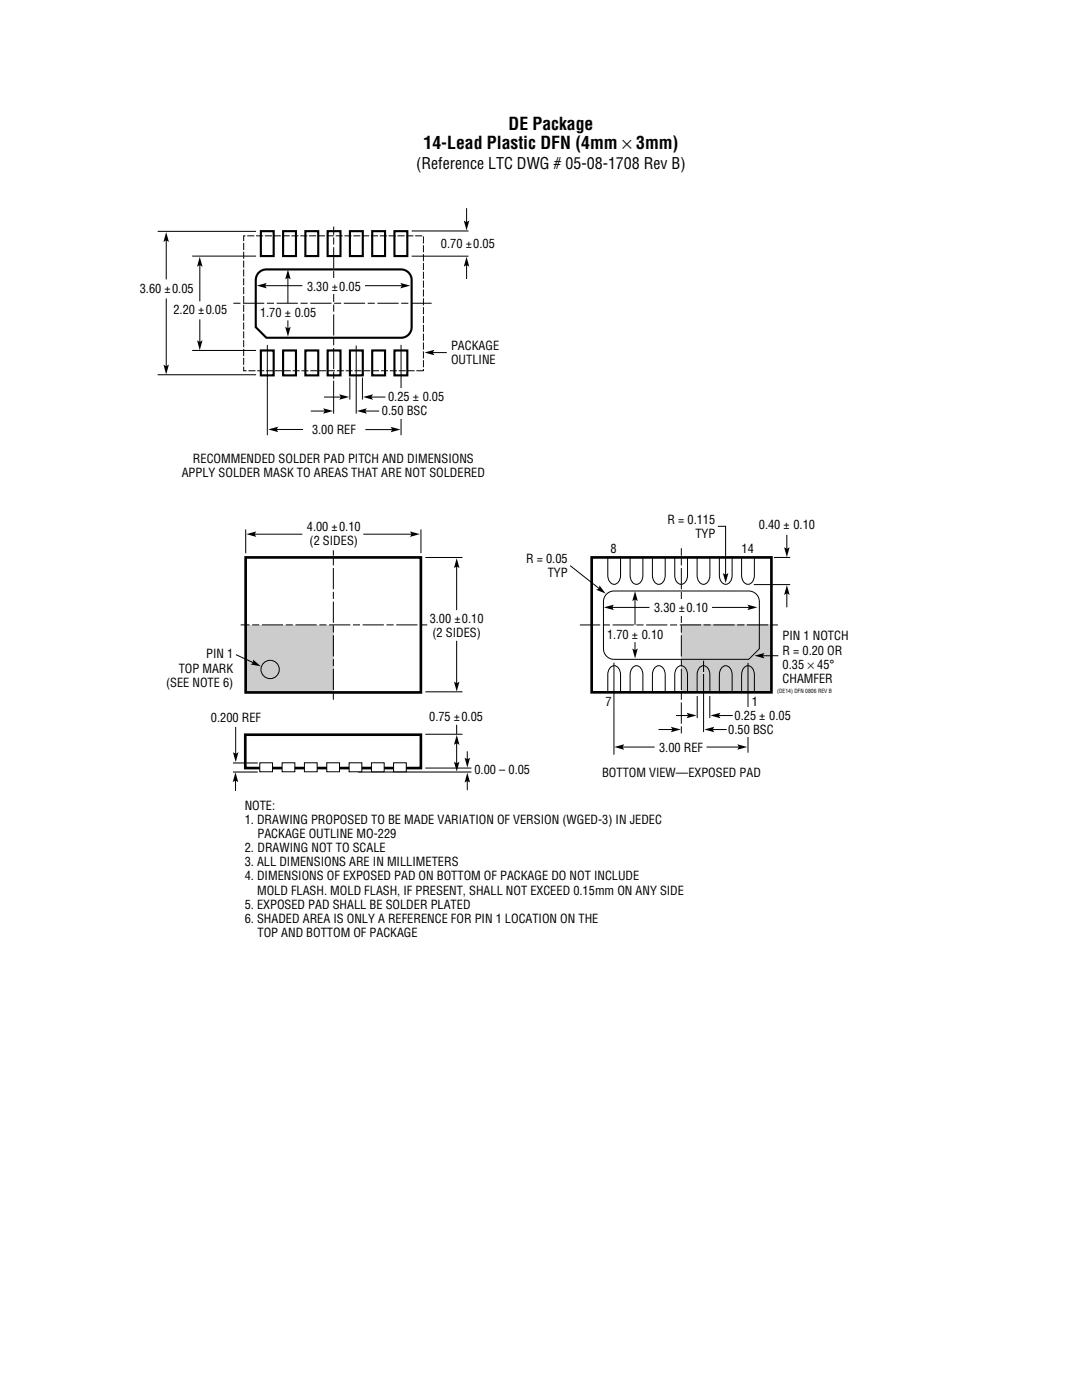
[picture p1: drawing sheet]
<svg xmlns="http://www.w3.org/2000/svg" width="216mm" height="279mm" viewBox="0 0 216 279" stroke-linecap="round" stroke-linejoin="round" font-family="sans-serif">
<g fill="#ccc">
<path d="M49 124.7h17.5v13.5h-17.5z"/>
<path d="M136 124.7h17.9v13.4h-17.9z"/>
</g>
<g fill="none" stroke="#000" stroke-width=".2">
<path d="M52.6 57h7.7M57.4 55.2v5.3M72.8 57h7.7M57.4 63.9v1.9M49 105.7v4.7M50.5 106.6h9.8M72.5 106.6h9.9M84 105.7v4.7M91.1 112.8v9M113.8 112.9l6 4.7M126.7 119.4v5.3M143.2 105h1.6v10"/>
<path d="M150.4 116.7h7.3M154.4 111.2h3.3M157 106.7v3.1M157 118.1v3.1M47.1 130.6l3.7 1.8M91.1 127.9v8.7M121.9 121.2h7.7M126.7 128.1v1.9M139.1 138.9v4.4M140.4 131.9v14.2M141.6 138.9v4.4M142.1 121.2h7.6"/>
<path d="M47 155.5v2.4M47 145.1v5.6M71.5 154.1h22.6M91.1 144.6v1.9M91.1 147.9v4.6M93.2 149.9v1.9M93.2 155.6v2.1M124 149.1h6.6M131.4 145.6h3M134.9 142.8h2.7M141 149.1h6.7M141.9 145.6h3.1"/>
<path d="M143.2 142.8h3"/>
<circle cx="53.9" cy="133.6" r="1.83"/>
</g>
<g fill="#000">
<path d="M51.2 57l2-.5-.3 .5 .3 .6zM57.5 53.8l.5 2-.5-.4-.6 .4zM79.9 56.5l2 .5-2 .6 .3-.6zM56.9 65.2l.6 .3 .5-.3-.5 2zM49.2 106.6l1.9-.5-.3 .5 .3 .5zM81.8 106.1l2 .5-2 .5 .3-.5zM91.1 111.4l.6 2-.6-.4-.5 .4zM119.6 116.8l1.3 1.7-1.9-.8 .5-.2zM126.7 118l.6 2-.6-.4-.5 .4zM144.2 114.4l.6 .3 .5-.3-.5 2zM156.5 109.2l.5 .3 .6-.3-.6 2zM157 116.8l.6 1.9-.6-.3-.5 .3z"/>
<path d="M50.5 131.6l1.5 1.4-2-.4 .5-.3zM90.6 136l.5 .4 .6-.4-.6 2zM120.5 121.2l2-.5-.3 .5 .3 .6zM126.2 129.4l.5 .3 .6-.3-.6 2zM149.1 120.7l2 .5-2 .6 .4-.6zM47 154.1l.5 2-.5-.3-.6 .3zM46.5 150.1l.5 .3 .6-.3-.6 2zM90.6 152l.5 .3 .6-.3-.6 2zM91.1 146.7l.6 1.9-.6-.3-.5 .3zM92.7 151.2l.6 .3 .5-.3-.5 2zM93.3 154.2l.5 2-.5-.3-.6 .3zM122.6 149.1l1.9-.6-.3 .6 .3 .5z"/>
<path d="M133.9 145l1.9 .6-1.9 .5 .3-.5zM137 142.3l2 .5-2 .5 .3-.5zM140.5 145.6l2-.6-.3 .6 .3 .5zM141.8 142.8l1.9-.5-.3 .5 .3 .5zM147.1 148.5l2 .6-2 .5 .3-.5z"/>
</g>
<path d="M49 111.2h35v27h-35z" fill="none" stroke="#000" stroke-width=".53"/>
<path d="M66.5 139.6v-29.8M85.2 124.7h-37.2M155.2 124.7h-39.5M136 146.4v-37" fill="none" stroke="#000" stroke-width=".2" stroke-dasharray="1.4 .5 4.2 .5" stroke-linecap="butt"/>
<path d="M139.5 134.1h1.7v.3h-1.7z" fill="#d1d2d4"/>
<path d="M118.1 111.2h35.8v27h-35.8zM48.9 146.6h35.1v6.7h-35.1z" fill="none" stroke="#000" stroke-width=".53"/>
<g fill="none" stroke="#000" stroke-width=".2">
<path d="M84.9 111.3h7.4M121.3 111.3v3.5a1.41 1.41 0 0 0 1.7 1.7 1.85 1.85 0 0 0 .8-1.7v-3.5M125.7 111.3v3.5a1.41 1.41 0 0 0 1.7 1.7 1.85 1.85 0 0 0 .9-1.7v-3.5M130.2 111.3v3.5a1.41 1.41 0 0 0 1.7 1.7 1.85 1.85 0 0 0 .8-1.7v-3.5M134.6 111.3v3.5a1.41 1.41 0 0 0 1.7 1.7 1.85 1.85 0 0 0 .9-1.7v-3.5M139.1 111.3v3.5a1.41 1.41 0 0 0 1.7 1.7 1.85 1.85 0 0 0 .8-1.7v-3.5M143.5 111.3v3.5a1.41 1.41 0 0 0 1.7 1.7 1.85 1.85 0 0 0 .9-1.7v-3.5M148 111.3v3.5a1.41 1.41 0 0 0 1.7 1.7 1.85 1.85 0 0 0 .8-1.7v-3.5M84.9 138.1h7.4M121.3 138.1v-3.4a1.41 1.41 0 0 1 1.7-1.8 1.85 1.85 0 0 1 .8 1.8v3.4M122.5 132.2v18.4M125.7 138.1v-3.4a1.41 1.41 0 0 1 1.7-1.8 1.85 1.85 0 0 1 .9 1.8v3.4"/>
<path d="M130.2 138.1v-3.4a1.41 1.41 0 0 1 1.7-1.8 1.85 1.85 0 0 1 .8 1.8v3.4M134.6 138.1v-3.4a1.41 1.41 0 0 1 1.7-1.8 1.85 1.85 0 0 1 .9 1.8v3.4M139.1 138.1v-3.4a1.41 1.41 0 0 1 1.7-1.8 1.85 1.85 0 0 1 .8 1.8v3.4M143.5 138.1v-3.4a1.41 1.41 0 0 1 1.7-1.8 1.85 1.85 0 0 1 .9 1.8v3.4M148 138.1v-3.4a1.41 1.41 0 0 1 1.7-1.8 1.85 1.85 0 0 1 .8 1.8v3.4M149.3 132.3v17.9M46.5 154.1h4.9M46.5 152.3h4.9M84.9 146.5h7.4M84.9 153.3h9.2"/>
</g>
<path d="M151.2 141.3h.8v5.9h-.8z" fill="#fff"/>
<path d="M121 118.6l1-.6 .5-.1h26.9a2.12 2.12 0 0 1 2.1 2.2v9.4l-2.1 2.1h-26.9a2.12 2.12 0 0 1-2.1-2.1v-9.4l.1-.6zM151.9 130.9h3.4" fill="none" stroke="#000" stroke-width=".2"/>
<path d="M150.5 130.9l2-.6-.3 .6 .3 .5z" fill="#000"/>
<g fill="#fff" stroke="#000" stroke-width=".2">
<path d="M78.5 152.2h2.6v1.8h-2.6z"/>
<path d="M74.1 152.2h2.6v1.8h-2.6z"/>
<path d="M69.7 152.2h2.5v1.8h-2.5z"/>
<path d="M65.2 152.2h2.5v1.8h-2.5z"/>
<path d="M60.7 152.2h2.6v1.8h-2.6z"/>
<path d="M56.3 152.2h2.5v1.8h-2.5z"/>
<path d="M51.8 152.2h2.6v1.8h-2.6z"/>
</g>
<g fill="#fff" stroke="#000" stroke-width=".42">
<path d="M52 69.9h2.6v5h-2.6z"/>
<path d="M52 46.1h2.6v5h-2.6z"/>
<path d="M56.5 69.9h2.6v5h-2.6z"/>
<path d="M56.5 46.1h2.6v5h-2.6z"/>
<path d="M60.9 69.9h2.6v5h-2.6z"/>
<path d="M60.9 46.1h2.6v5h-2.6z"/>
<path d="M65.4 69.9h2.5v5h-2.5z"/>
<path d="M65.4 46.1h2.5v5h-2.5z"/>
<path d="M69.8 69.9h2.6v5h-2.6z"/>
<path d="M69.8 46.1h2.6v5h-2.6z"/>
<path d="M74.3 69.9h2.5v5h-2.5z"/>
<path d="M74.3 46.1h2.5v5h-2.5z"/>
<path d="M78.7 69.9h2.6v5h-2.6z"/>
<path d="M78.7 46.1h2.6v5h-2.6z"/>
</g>
<path d="M46.6 60.5h39.5M66.6 75.6v-30.4" fill="none" stroke="#000" stroke-width=".2" stroke-dasharray="1.4 .5 4.2 .5" stroke-linecap="butt"/>
<g fill="none" stroke="#000" stroke-width=".2">
<path d="M31.5 46.2h19.6M33.2 47.7v8.1M33.2 59.6v13.8M38.3 51.1h12.8M39.9 52.6v7.5M82.1 51.1h11.4M82.1 46.1h11.4M93.1 41.5v3.1M93.1 52.6v3.1M31.5 74.8h19.6M38.3 69.9h12.8M39.9 63.7v4.8"/>
<path d="M53.3 68.8v18.1M64.7 79.2h3.6M66.6 76v6.5M69.8 75.4v4.3M71.1 69v13.5M72.3 75.4v4.3M73.8 79.2h3.1M80 68.8v18.1M86.1 70.4h3M54.9 85.7h5.6M62 82h3.1M72.6 82h3.1"/>
<path d="M72.9 85.7h5.6"/>
</g>
<g fill="#000">
<path d="M33.2 46.3l.5 2-.5-.3-.6 .3zM39.9 51.2l.5 2-.5-.3-.6 .3zM93.1 51.2l.5 2-.5-.3-.5 .3zM92.6 44l.5 .3 .5-.3-.5 2zM32.6 72.8l.6 .3 .5-.3-.5 2zM39.3 67.9l.6 .3 .5-.3-.5 2zM67.7 78.7l2 .5-2 .6 .3-.6zM72.4 79.2l2-.5-.3 .5 .3 .6zM84.7 70.4l2-.6-.3 .6 .3 .5zM53.5 85.7l2-.5-.3 .5 .3 .5zM64.5 81.5l2 .5-2 .6 .3-.6zM71.2 82l2-.5-.3 .5 .3 .6z"/>
<path d="M77.9 85.2l2 .5-2 .6 .4-.6z"/>
</g>
<path d="M48.6 47.1h35.9v26.9h-35.9z" fill="none" stroke="#000" stroke-width=".2" stroke-dasharray="1.4 .4" stroke-linecap="butt"/>
<path d="M51.7 54.4l.9-.6h.6h26.8a2.12 2.12 0 0 1 2.1 2.1v9.4a2.12 2.12 0 0 1-2.1 2.1h-26.8l-2.2-2.1v-9.4l.1-.6z" fill="none" stroke="#000" stroke-width=".42"/>
<g fill="#fff">
<path d="M79.2 77.4h1.5v6.2h-1.5z"/>
<path d="M148.6 141.1h1.1v5.9h-1.1z"/>
<path d="M65.8 55.5h1.5v3h-1.5z"/>
<path d="M135.2 119.8h1.6v3h-1.6z"/>
</g>
<g font-size="3.5">
<text x="84.5" y="29.8">14-Lead Plastic DFN (4mm × 3mm)</text>
<text x="101.5" y="25.9">DE Package</text>
</g>
<text font-size="3.2" x="83.1" y="33.7">(Reference LTC DWG # 05-08-1708 Rev B)</text>
<g font-size="2.5">
<text x="88" y="49.6">0.70 ±0.05</text>
<text x="27.9" y="58.4">3.60 ±0.05</text>
<text x="61.3" y="58">3.30</text>
<text x="66.2" y="58">±</text>
<text x="67.7" y="58">0.05</text>
<text x="34.6" y="62.7">2.20 ±0.05</text>
<text x="51.9" y="63.3">1.70 ± 0.05</text>
<text x="90" y="69.8">PACKAGE</text>
<text x="90" y="72.6">OUTLINE</text>
<text x="76.2" y="82.9">0.50 BSC</text>
<text x="77.4" y="80.1">0.25 ± 0.05</text>
<text x="62.3" y="86.7">3.00 REF</text>
<text x="36.3" y="95.2">APPLY SOLDER MASK TO AREAS THAT ARE NOT SOLDERED</text>
<text x="38.5" y="92.4">RECOMMENDED SOLDER PAD PITCH AND DIMENSIONS</text>
<text x="61.2" y="106">4.00 ±0.10</text>
<text x="133.2" y="104.6">R = 0.115</text>
<text x="138.8" y="107.4">TYP</text>
<text x="151.4" y="105.6">0.40 ± 0.10</text>
<text x="61.8" y="108.9">(2 SIDES)</text>
<text x="105" y="112.4">R = 0.05</text>
<text x="121.8" y="110.3">8</text>
<text x="148" y="110.3">14</text>
<text x="109.3" y="115.2">TYP</text>
<text x="85.7" y="124.3">3.00 ±0.10</text>
<text x="130.5" y="122.2">3.30</text>
<text x="135.5" y="122.2">±</text>
<text x="137" y="122.2">0.10</text>
<text x="41.1" y="131.4">PIN 1</text>
<text x="86.3" y="127.1">(2 SIDES)</text>
<text x="121.1" y="127.5">1.70 ± 0.10</text>
<text x="156.2" y="127.8">PIN 1 NOTCH</text>
<text x="156.2" y="130.6">R = 0.20 OR</text>
<text x="33.1" y="137">(SEE NOTE 6)</text>
<text x="35.7" y="134.2">TOP MARK</text>
<text x="156.2" y="133.5">0.35 × 45°</text>
<text x="156.2" y="136.3">CHAMFER</text>
<text x="85.6" y="144">0.75 ±0.05</text>
<text x="120.8" y="140.9">7</text>
<text x="146.6" y="143.6">0.25</text>
<text x="150" y="140.9">1</text>
<text x="151.5" y="143.6">±</text>
<text x="153.5" y="143.6">0.05</text>
<text x="42.1" y="144.1">0.200 REF</text>
<text x="145.3" y="146.5">0.50 BSC</text>
<text x="94.7" y="154.5">0.00 – 0.05</text>
<text x="120.1" y="155">BOTTOM VIEW—EXPOSED PAD</text>
<text x="131.5" y="150.1">3.00 REF</text>
<text x="48.8" y="161.6">NOTE:</text>
<text x="48.8" y="164.4">1. DRAWING PROPOSED TO BE MADE VARIATION OF VERSION (WGED-3) IN JEDEC</text>
<text x="51.4" y="167.2">PACKAGE OUTLINE MO-229</text>
<text x="48.8" y="170.1">2. DRAWING NOT TO SCALE</text>
<text x="48.8" y="172.9">3. ALL DIMENSIONS ARE IN MILLIMETERS</text>
<text x="48.8" y="175.7">4. DIMENSIONS OF EXPOSED PAD ON BOTTOM OF PACKAGE DO NOT INCLUDE</text>
<text x="51.3" y="178.5">MOLD FLASH. MOLD FLASH, IF PRESENT, SHALL NOT EXCEED 0.15mm ON ANY SIDE</text>
<text x="48.8" y="181.4">5. EXPOSED PAD SHALL BE SOLDER PLATED</text>
<text x="48.8" y="184.2">6. SHADED AREA IS ONLY A REFERENCE FOR PIN 1 LOCATION ON THE</text>
<text x="51.4" y="187">TOP AND BOTTOM OF PACKAGE</text>
</g>
<text font-size="1.1" x="155.1" y="138.3">(DE14) DFN 0806 REV B</text>
</svg>
